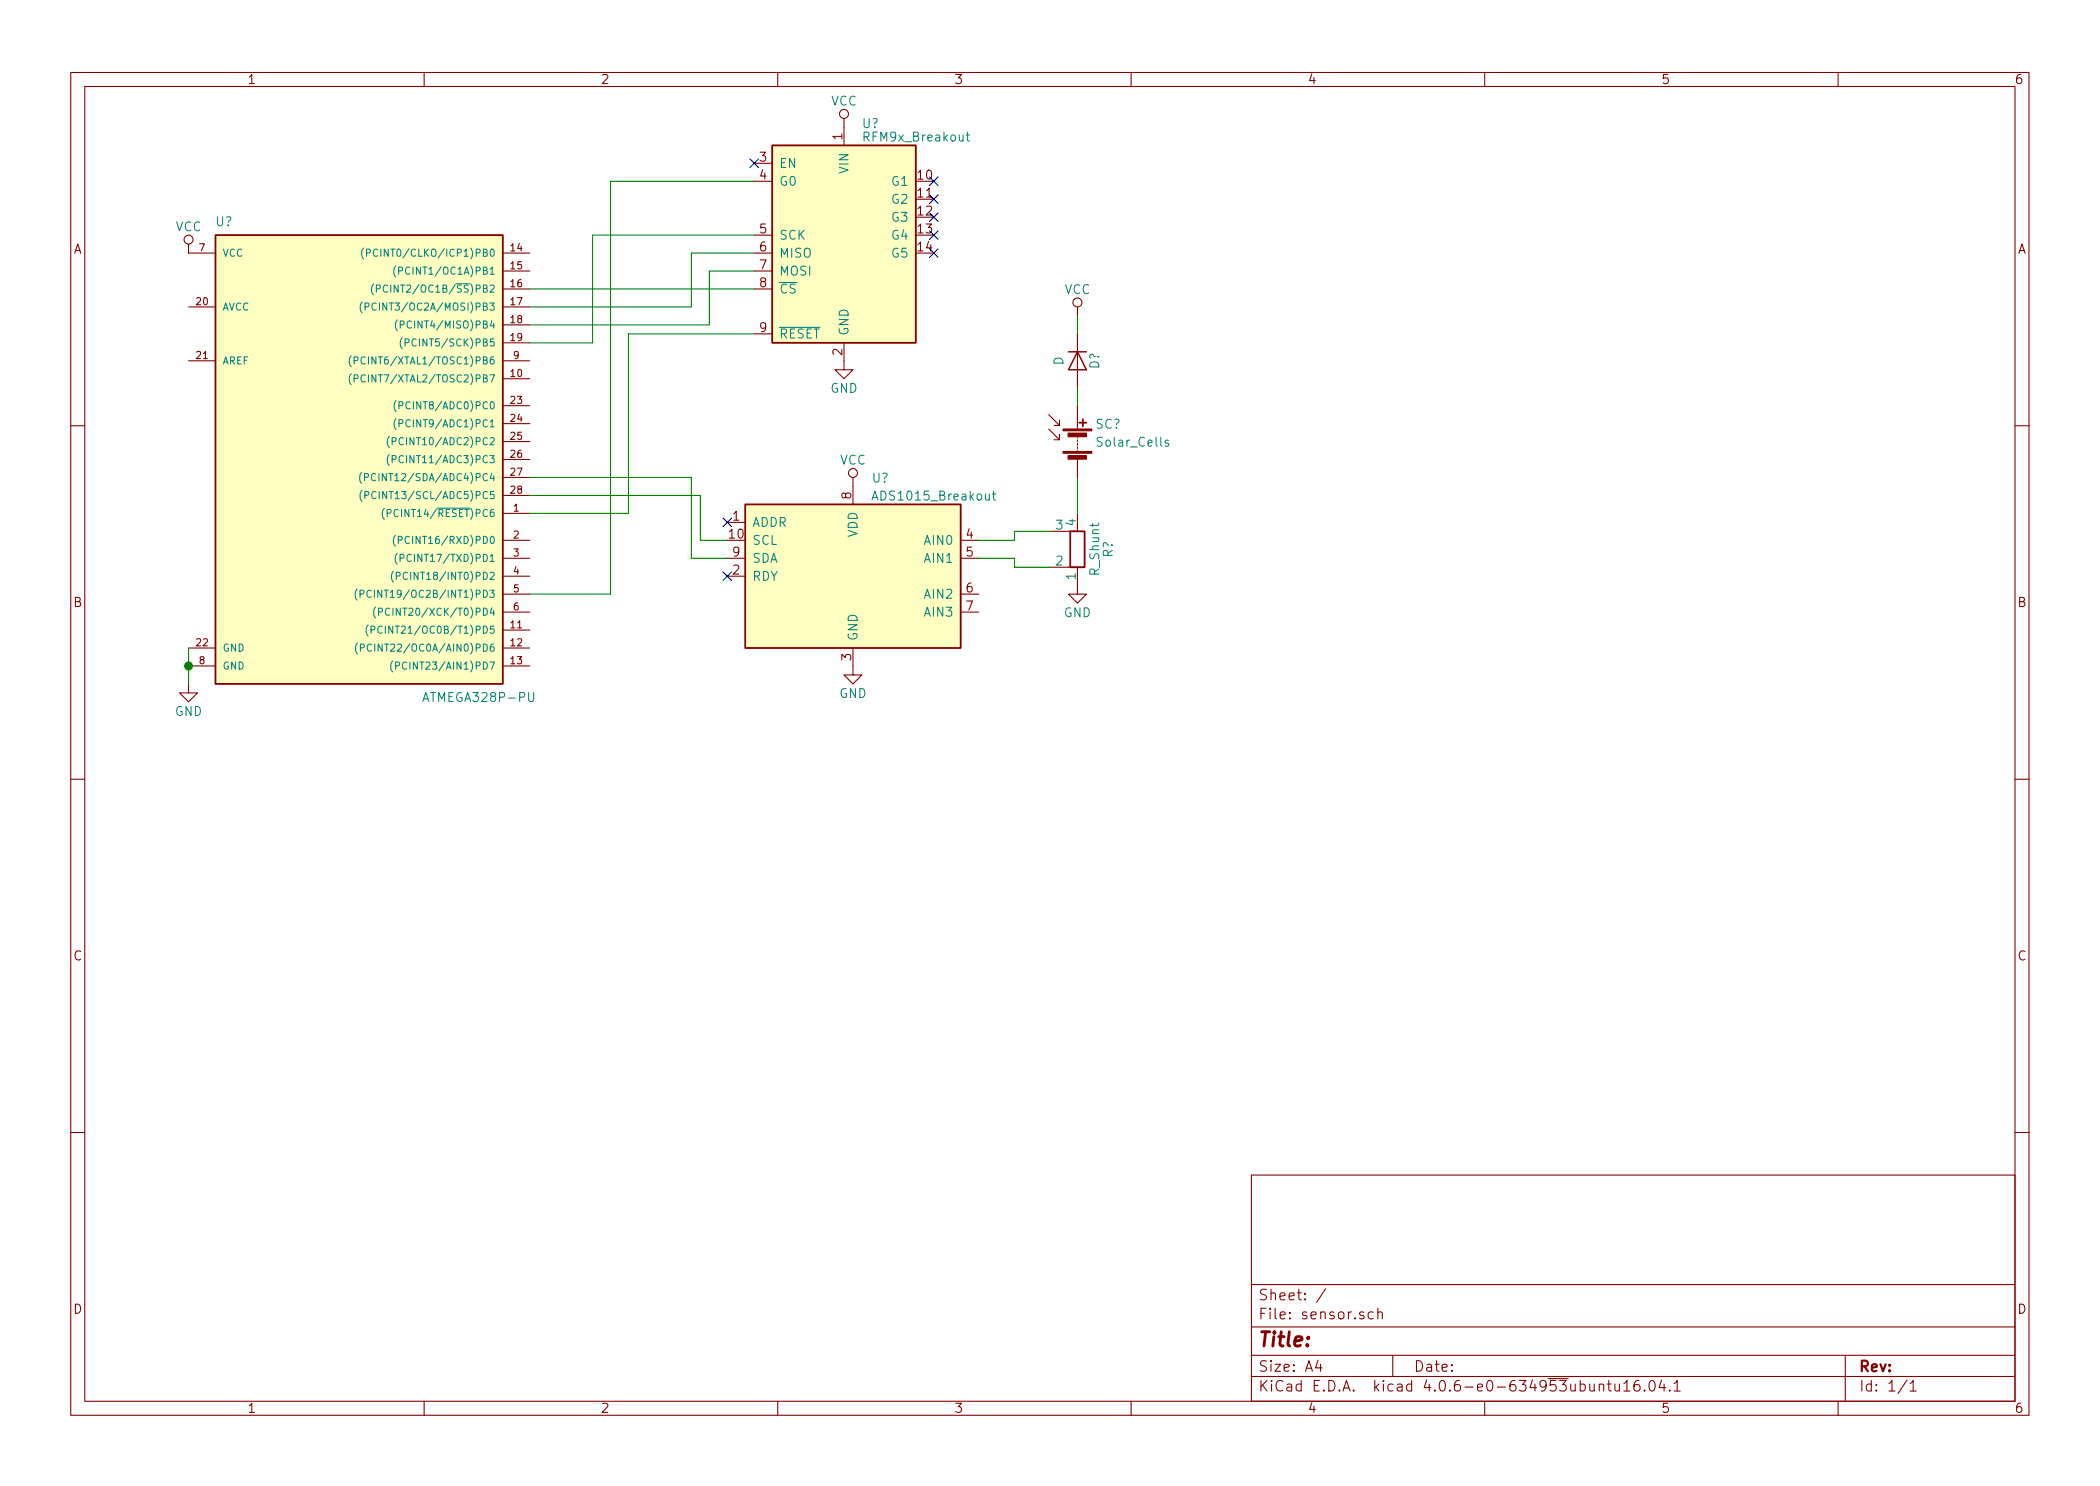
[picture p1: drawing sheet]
EESchema Schematic File Version 2
LIBS:power
LIBS:device
LIBS:transistors
LIBS:conn
LIBS:linear
LIBS:regul
LIBS:74xx
LIBS:cmos4000
LIBS:adc-dac
LIBS:memory
LIBS:xilinx
LIBS:microcontrollers
LIBS:dsp
LIBS:microchip
LIBS:analog_switches
LIBS:motorola
LIBS:texas
LIBS:intel
LIBS:audio
LIBS:interface
LIBS:digital-audio
LIBS:philips
LIBS:display
LIBS:cypress
LIBS:siliconi
LIBS:opto
LIBS:atmel
LIBS:contrib
LIBS:valves
LIBS:adc
LIBS:lora
LIBS:sensor-cache
EELAYER 25 0
EELAYER END
$Descr A4 11693 8268
encoding utf-8
Sheet 1 1
Title ""
Date ""
Rev ""
Comp ""
Comment1 ""
Comment2 ""
Comment3 ""
Comment4 ""
$EndDescr
$Comp
L ATMEGA328P-PU U?
U 1 1
P 1950 2500
F 0 "U?" H 1200 3750 50  0000 L BNN
F 1 "ATMEGA328P-PU" H 2350 1100 50  0000 L BNN
F 2 "DIL28" H 1950 2500 50  0001 C CIN
F 3 "" H 1950 2500 50  0001 C CNN
	1    1950 2500
	1    0    0    -1  
$EndComp
$Comp
L RFM9x_Breakout U?
U 1 1
P 4700 1300
F 0 "U?" H 4600 1925 50  0000 R CNN
F 1 "RFM9x_Breakout" H 4600 1850 50  0000 R CNN
F 2 "" H 4750 650 50  0001 L CNN
F 3 "" H 4950 1900 50  0001 C CNN
	1    4700 1300
	-1   0    0    -1  
$EndComp
$Comp
L R_Shunt R?
U 1 1
P 6000 3050
F 0 "R?" V 5825 3050 50  0000 C CNN
F 1 "R_Shunt" V 5900 3050 50  0000 C CNN
F 2 "" V 5930 3050 50  0001 C CNN
F 3 "" H 6000 3050 50  0001 C CNN
	1    6000 3050
	-1   0    0    1   
$EndComp
Wire Wire Line
	2950 1900 3300 1900
Wire Wire Line
	3300 1900 3300 1300
Wire Wire Line
	3300 1300 4200 1300
Wire Wire Line
	2950 1600 4200 1600
Wire Wire Line
	4200 1500 3950 1500
Wire Wire Line
	3950 1500 3950 1800
Wire Wire Line
	3950 1800 2950 1800
Wire Wire Line
	2950 1700 3850 1700
Wire Wire Line
	3850 1700 3850 1400
Wire Wire Line
	3850 1400 4200 1400
Wire Wire Line
	2950 3300 3400 3300
Wire Wire Line
	3400 3300 3400 1000
Wire Wire Line
	3400 1000 4200 1000
NoConn ~ 4200 900 
NoConn ~ 5200 1000
NoConn ~ 5200 1100
NoConn ~ 5200 1200
NoConn ~ 5200 1300
NoConn ~ 5200 1400
$Comp
L GND #PWR?
U 1 1
P 4700 2000
F 0 "#PWR?" H 4700 1750 50  0001 C CNN
F 1 "GND" H 4700 1850 50  0000 C CNN
F 2 "" H 4700 2000 50  0001 C CNN
F 3 "" H 4700 2000 50  0001 C CNN
	1    4700 2000
	1    0    0    -1  
$EndComp
$Comp
L VCC #PWR?
U 1 1
P 4700 700
F 0 "#PWR?" H 4700 550 50  0001 C CNN
F 1 "VCC" H 4700 850 50  0000 C CNN
F 2 "" H 4700 700 50  0001 C CNN
F 3 "" H 4700 700 50  0001 C CNN
	1    4700 700 
	1    0    0    -1  
$EndComp
$Comp
L VCC #PWR?
U 1 1
P 1050 1400
F 0 "#PWR?" H 1050 1250 50  0001 C CNN
F 1 "VCC" H 1050 1550 50  0000 C CNN
F 2 "" H 1050 1400 50  0001 C CNN
F 3 "" H 1050 1400 50  0001 C CNN
	1    1050 1400
	1    0    0    -1  
$EndComp
$Comp
L GND #PWR?
U 1 1
P 1050 3800
F 0 "#PWR?" H 1050 3550 50  0001 C CNN
F 1 "GND" H 1050 3650 50  0000 C CNN
F 2 "" H 1050 3800 50  0001 C CNN
F 3 "" H 1050 3800 50  0001 C CNN
	1    1050 3800
	1    0    0    -1  
$EndComp
Wire Wire Line
	1050 3600 1050 3800
Connection ~ 1050 3700
Wire Wire Line
	2950 2850 3500 2850
Wire Wire Line
	3500 2850 3500 1850
Wire Wire Line
	3500 1850 4200 1850
Wire Wire Line
	4050 3000 3900 3000
Wire Wire Line
	3900 3000 3900 2750
Wire Wire Line
	3900 2750 2950 2750
Wire Wire Line
	4050 3100 3850 3100
Wire Wire Line
	3850 3100 3850 2650
Wire Wire Line
	3850 2650 2950 2650
$Comp
L ADS1015_Breakout U?
U 1 1
P 4750 3200
F 0 "U?" H 4550 3750 50  0000 L CNN
F 1 "ADS1015_Breakout" H 3950 3650 50  0000 L CNN
F 2 "" H 4700 3150 50  0001 C CNN
F 3 "" H 3850 3600 50  0001 C CNN
	1    4750 3200
	-1   0    0    -1  
$EndComp
NoConn ~ 4050 2900
NoConn ~ 4050 3200
$Comp
L VCC #PWR?
U 1 1
P 4750 2700
F 0 "#PWR?" H 4750 2550 50  0001 C CNN
F 1 "VCC" H 4750 2850 50  0000 C CNN
F 2 "" H 4750 2700 50  0001 C CNN
F 3 "" H 4750 2700 50  0001 C CNN
	1    4750 2700
	1    0    0    -1  
$EndComp
$Comp
L GND #PWR?
U 1 1
P 4750 3700
F 0 "#PWR?" H 4750 3450 50  0001 C CNN
F 1 "GND" H 4750 3550 50  0000 C CNN
F 2 "" H 4750 3700 50  0001 C CNN
F 3 "" H 4750 3700 50  0001 C CNN
	1    4750 3700
	1    0    0    -1  
$EndComp
Wire Wire Line
	5450 3000 5650 3000
Wire Wire Line
	5650 3000 5650 2950
Wire Wire Line
	5650 2950 5850 2950
Wire Wire Line
	5450 3100 5650 3100
Wire Wire Line
	5650 3100 5650 3150
Wire Wire Line
	5650 3150 5850 3150
$Comp
L GND #PWR?
U 1 1
P 6000 3250
F 0 "#PWR?" H 6000 3000 50  0001 C CNN
F 1 "GND" H 6000 3100 50  0000 C CNN
F 2 "" H 6000 3250 50  0001 C CNN
F 3 "" H 6000 3250 50  0001 C CNN
	1    6000 3250
	1    0    0    -1  
$EndComp
$Comp
L D D?
U 1 1
P 6000 2000
F 0 "D?" H 6000 2100 50  0000 C CNN
F 1 "D" H 6000 1900 50  0000 C CNN
F 2 "" H 6000 2000 50  0001 C CNN
F 3 "" H 6000 2000 50  0001 C CNN
	1    6000 2000
	0    1    1    0   
$EndComp
Wire Wire Line
	6000 2650 6000 2850
$Comp
L Solar_Cells SC?
U 1 1
P 6000 2450
F 0 "SC?" H 6100 2550 50  0000 L CNN
F 1 "Solar_Cells" H 6100 2450 50  0000 L CNN
F 2 "" V 6000 2510 50  0001 C CNN
F 3 "" V 6000 2510 50  0001 C CNN
	1    6000 2450
	1    0    0    -1  
$EndComp
$Comp
L VCC #PWR?
U 1 1
P 6000 1750
F 0 "#PWR?" H 6000 1600 50  0001 C CNN
F 1 "VCC" H 6000 1900 50  0000 C CNN
F 2 "" H 6000 1750 50  0001 C CNN
F 3 "" H 6000 1750 50  0001 C CNN
	1    6000 1750
	1    0    0    -1  
$EndComp
Wire Wire Line
	6000 2250 6000 2150
Wire Wire Line
	6000 1850 6000 1750
$EndSCHEMATC
